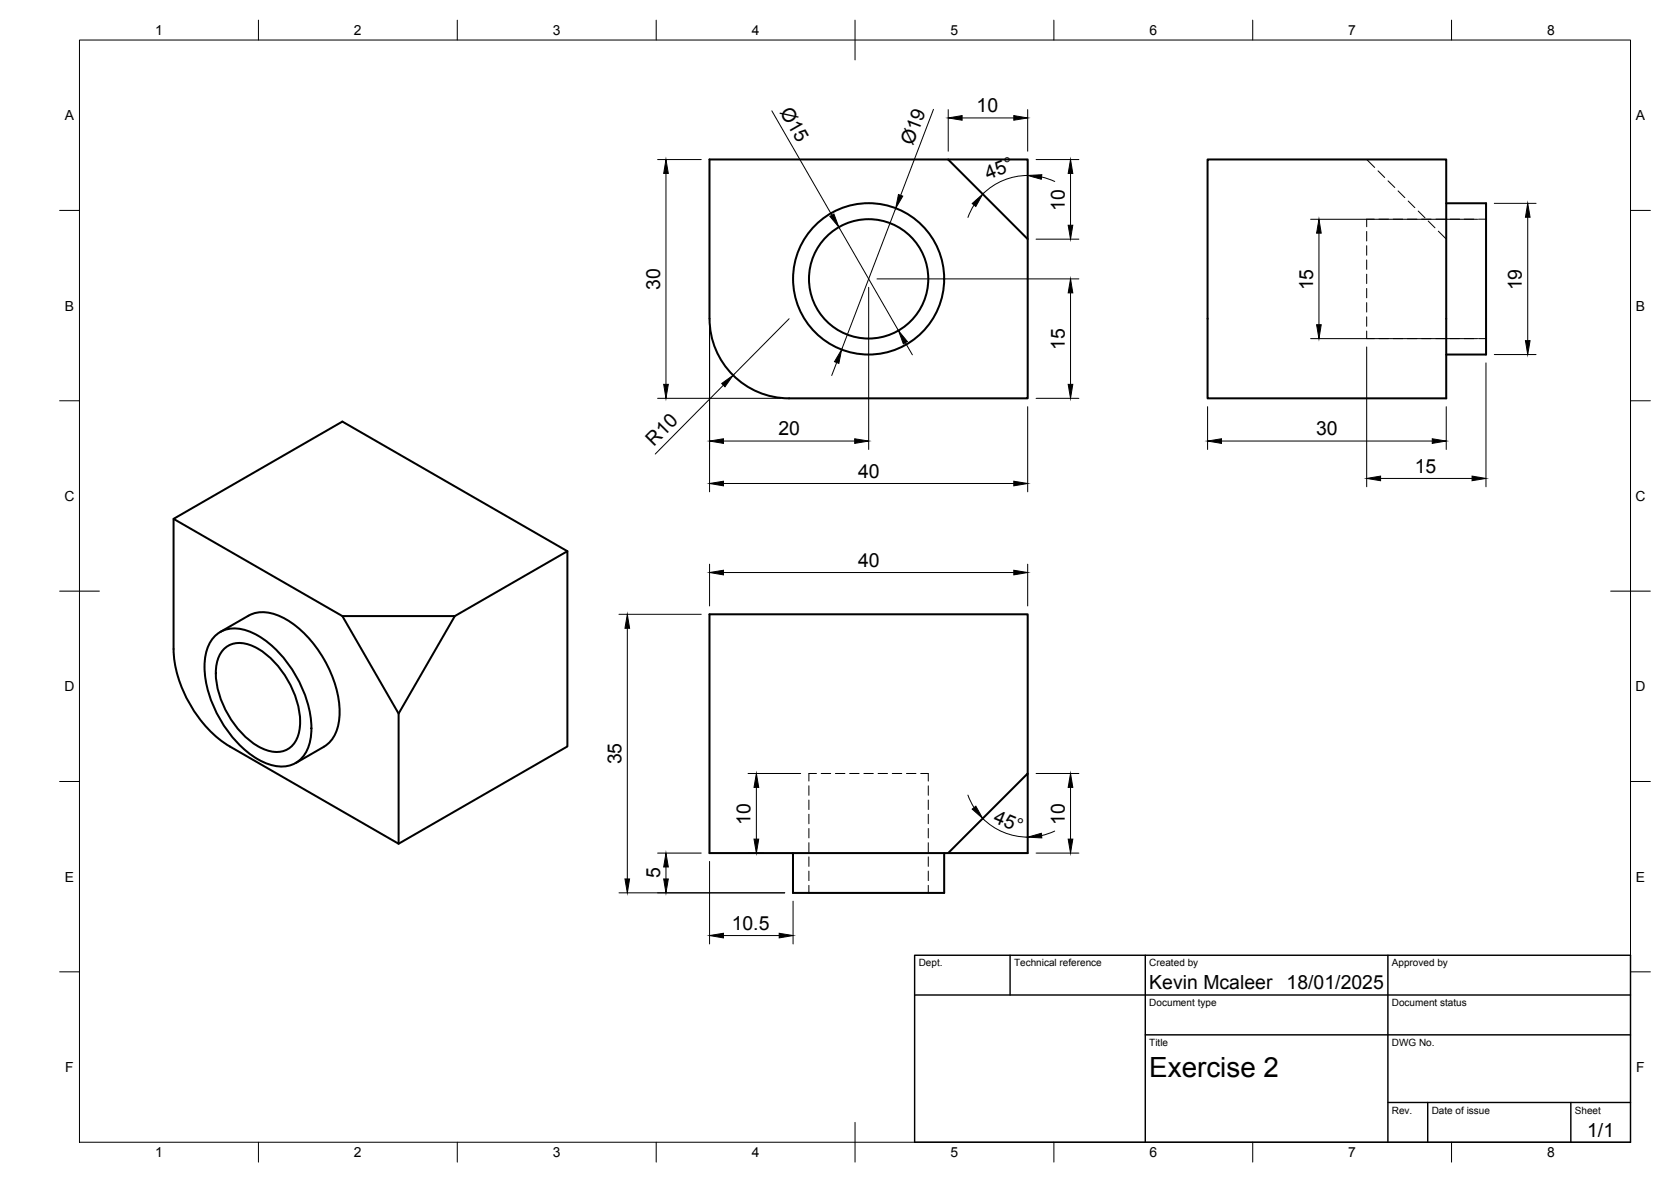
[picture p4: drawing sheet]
<svg xmlns="http://www.w3.org/2000/svg" width="420mm" height="297mm" viewBox="0 0 420 297" stroke-linecap="round" stroke-linejoin="round" font-family="sans-serif">
<!-- layer: Visible -->
<g fill="none" stroke="#000" stroke-width=".51">
<path d="M178.4 40.1h60l20 20v40h-60a20 20 0 0 1-20-20zM238.4 40.1h20v20M303.6 40.1h60v60h-60zM363.6 51.1h10.1v38h-10.1M43.6 130.4l42.5 24.4 14.1 24.5v32.7l-42.4-24.4a31.2 31.2 0 0 1-14.2-24.5M142.7 138.5l-56.6-32.6-42.5 24.5v32.7M54 159.9a8 8 0 0 1 9.4-.9 28.2 28.2 0 0 1 13.5 16.2 19.8 19.8 0 0 1 .7 12.3 7.2 7.2 0 0 1-9.9 4.6 24.8 24.8 0 0 1-12.8-12.1 24.3 24.3 0 0 1-3.2-15.6 8.9 8.9 0 0 1 2.3-4.5zM62.5 154.7l-7.1 4.1M62.5 154.7a9.5 9.5 0 0 1 9.5 1 29.6 29.6 0 0 1 13.4 23.3 9.5 9.5 0 0 1-4 8.7M86.1 154.8h28.3l-14.2 24.5M114.4 154.8l28.3-16.3v49.1l-42.5 24.4M56.6 162.8a6.3 6.3 0 0 1 7-.4 22.7 22.7 0 0 1 11.8 20.4 6.1 6.1 0 0 1-5.9 6.2 13.6 13.6 0 0 1-9-5.1 22.7 22.7 0 0 1-6.2-16.1 7.6 7.6 0 0 1 2.3-5z"/>
<path d="M81.4 187.7l-7 4.1M258.4 194.4v-40h-80v60h80v-20l-20 20M199.4 214.4v10h38v-10"/>
<circle cx="218.4" cy="70.1" r="19"/>
<circle cx="218.4" cy="70.1" r="15"/>
</g>
<!-- layer: Hidden -->
<g fill="none" stroke="#000" stroke-width=".25">
<path d="M343.6 58.2v2.4M343.6 40.1l2.1 2M345.5 55.1h-1.9v1.9M346.5 42.9l1.7 1.7M346.7 55.1h2.4M349 45.5l1.7 1.6M350.3 55.1h2.4M351.5 48l1.7 1.7M353.9 55.1h2.4M354.1 50.5l1.6 1.7M356.6 53l1.7 1.7M357.5 55.1h2.3"/>
<path d="M359.1 55.5l1.7 1.7M361 55.1h2.4M361.7 58.1l1.9 2M364.6 55.1h2.4M368.2 55.1h2.4M371.8 55.1h1.9M343.6 79.6v2.4M343.6 76v2.4M343.6 72.5v2.4M343.6 68.9v2.4M343.6 65.3v2.4M343.6 61.8v2.3"/>
<path d="M343.6 83.2v1.9h1.9M346.7 85.1h2.4M350.3 85.1h2.4M353.9 85.1h2.4M357.5 85.1h2.3M361 85.1h2.4M364.6 85.1h2.4M368.2 85.1h2.4M371.8 85.1h1.9M203.4 197.5v2.4M205.3 194.4h-1.9v1.9M206.5 194.4h2.4"/>
<path d="M210.1 194.4h2.3M213.6 194.4h2.4M217.2 194.4h2.4M220.8 194.4h2.4M224.3 194.4h2.4M227.9 194.4h2.4M231.5 194.4h1.9v1.9M233.4 197.5v2.4M203.4 201v2.4M203.4 204.6v2.4M203.4 208.2v2.4M203.4 211.8v2.4"/>
<path d="M203.4 215.3v2.4M203.4 218.9v2.4M233.4 201v2.4M233.4 204.6v2.4M233.4 208.2v2.4M233.4 211.8v2.4M233.4 215.3v2.4M233.4 218.9v2.4M203.4 222.5v1.9M233.4 222.5v1.9"/>
</g>
<!-- layer: BORDER -->
<g fill="none" stroke="#000" stroke-width=".25">
<path d="M20 10.1h390v276.9h-390zM65 5.1v5M115 5.1v5M165 5.1v5M215 5.1v10M265 5.1v5M315 5.1v5M365 5.1v5M15 52.9h5M410 52.9h5M15 100.7h5M410 100.7h5"/>
<path d="M15 148.6h10M405 148.6h10M15 196.4h5M410 196.4h5M15 244.2h5M410 244.2h5M65 287v5M115 287v5M165 287v5M215 282.1v9.9M265 287v5M315 287v5"/>
<path d="M365 287v5"/>
</g>
<!-- layer: TITLEBLOCK -->
<path d="M230 250h180M230 240.1h180v46.9h-180zM254 240.1v9.9M288 240.1v46.9M349 240.1v46.9M288 260.1h122M349 277.1h61M359 277.1v9.9M395 277.1v9.9" fill="none" stroke="#000" stroke-width=".36"/>
<!-- layer: FD_Dimensions -->
<g fill="none" stroke="#000" stroke-width=".25">
<path d="M194.1 27.9l15.1 26.2M234.7 27.5l-8.2 21.6M238.4 27.5v10.5M241.9 29.6h13M258.4 27.5v10.5M165.4 40.1h10.9M167.4 43.6v53M210.9 57.1l15 26M225.2 52.4l-13.6 35.4M244.9 51.5l-1.5 3.1M258.4 44.1a16 16 0 0 0-11.3 4.7M260.5 40.1h10.8"/>
<path d="M261.9 44.5l3.3 1.1M269.2 43.6v13M329.5 55.1h42M331.6 58.6v23M375.7 51.1h10.5M384.1 54.6v31M218.4 72.2v40.8M220.5 70.1h50.8M260.5 60.1h10.8M269.2 73.6v23M178.4 82.2v41.4M181.9 96.8l-17.1 17.3"/>
<path d="M198.4 80.1l-14.1 14.2M210.4 91.1l-1.3 3.3M227.6 86.1l1.8 3.1M329.5 85.1h42M343.6 87.2v35.1M373.6 91.2v31.1M375.7 89.1h10.5M165.4 100.1h30.9M181.9 110.8h33M258.4 102.2v21.4M260.5 100.1h10.8M303.6 102.2v10.8"/>
<path d="M307.1 110.8h53M363.6 102.2v10.8M181.9 121.5h73M347.1 120.2h23M155.6 154.4h20.7M157.7 157.9v63M178.4 141.8v10.5M181.9 143.9h73M258.4 141.8v10.5M188.1 194.4h13.2M190.2 197.9v13M243.4 199.8l1.5 3.1"/>
<path d="M260.5 194.4h10.8M269.2 197.9v13M165.4 214.4h10.9M167.4 217.9v3M178.4 216.5v20.7M188.1 214.4h3.9M247.1 205.7a16 16 0 0 0 11.3 4.7M260.5 214.4h10.8M265.2 208.8l-3.3 1.2M155.6 224.4h41.7M181.9 235.1h14M199.4 226.5v10.7"/>
</g>
<g fill="#000" stroke="#000" stroke-width=".25">
<path d="M238.4 29.6l3.5-.6v1.2zM254.9 29l3.5 .6-3.5 .6zM167.4 40.1l.6 3.5h-1.1zM208.7 54.4l1-.6 1.2 3.3zM225.9 48.9l1.1 .4-1.8 3.1zM244.5 51.1l2.6-2.3-1.7 3.1zM258.4 44.1l3.6-.2-.2 1.1zM268.6 56.6h1.1l-.5 3.5zM269.2 40.1l.5 3.5h-1.1zM331.6 55.1l.6 3.5h-1.2zM384.1 51.1l.6 3.5h-1.1zM269.2 70.1l.5 3.5h-1.1z"/>
<path d="M166.9 96.6h1.1l-.6 3.5zM181.5 96.4l2.8-2.1-2 2.9zM211.6 87.8l-.7 3.5-1.1-.4zM225.9 83.1l2.3 2.7-1.1 .6zM268.6 96.6h1.1l-.5 3.5zM331 81.6h1.2l-.6 3.5zM383.6 85.6h1.1l-.6 3.5zM178.4 110.8l3.5-.5v1.1zM214.9 110.3l3.5 .5-3.5 .6zM303.6 110.8l3.5-.5v1.1zM343.6 120.2l3.5-.6v1.2zM360.1 110.3l3.5 .5-3.5 .6z"/>
<path d="M370.1 119.6l3.5 .6-3.5 .6zM178.4 121.5l3.5-.6v1.2zM254.9 120.9l3.5 .6-3.5 .6zM157.7 154.4l.6 3.5h-1.2zM178.4 143.9l3.5-.6v1.2zM254.9 143.3l3.5 .6-3.5 .6zM190.2 194.4l.6 3.5h-1.2zM269.2 194.4l.5 3.5h-1.1zM167.4 214.4l.6 3.5h-1.1zM189.6 210.9h1.2l-.6 3.5zM244.5 203.3l.9-.7 1.7 3.1zM258.4 210.4l3.4-1 .2 1.2z"/>
<path d="M268.6 210.9h1.1l-.5 3.5zM157.1 220.9h1.2l-.6 3.5zM166.9 220.9h1.1l-.6 3.5zM178.4 235.1l3.5-.6v1.2zM195.9 234.5l3.5 .6-3.5 .6z"/>
</g>
<text font-size="7" x="289" y="270.6">Exercise 2</text>
<g font-size="4.9">
<text x="196" y="28.1" transform="rotate(60 196 28.1)">Ø15</text>
<text x="245.6" y="28.2">10</text>
<text x="229.6" y="36.7" transform="rotate(-69 229.6 36.7)">Ø19</text>
<text x="248.4" y="45.3" transform="rotate(-23 248.4 45.3)">45°</text>
<text x="267.7" y="53" transform="rotate(-90 267.7 53)">10</text>
<text x="166" y="72.8" transform="rotate(-90 166 72.8)">30</text>
<text x="330.2" y="73" transform="rotate(-90 330.2 73)">15</text>
<text x="382.7" y="73" transform="rotate(-90 382.7 73)">19</text>
<text x="267.7" y="88" transform="rotate(-90 267.7 88)">15</text>
<text x="164.4" y="112.3" transform="rotate(-45 164.4 112.3)">R10</text>
<text x="195.7" y="109.4">20</text>
<text x="330.9" y="109.4">30</text>
<text x="355.7" y="118.8">15</text>
<text x="215.8" y="120">40</text>
<text x="215.8" y="142.4">40</text>
<text x="156.3" y="192.1" transform="rotate(-90 156.3 192.1)">35</text>
<text x="188.7" y="207.2" transform="rotate(-90 188.7 207.2)">10</text>
<text x="249.6" y="206.4" transform="rotate(23 249.6 206.4)">45°</text>
<text x="267.7" y="207.2" transform="rotate(-90 267.7 207.2)">10</text>
<text x="166" y="220.7" transform="rotate(-90 166 220.7)">5</text>
<text x="184" y="233.7">10.5</text>
<text x="289" y="248.5">Kevin Mcaleer</text>
<text x="323.5" y="248.5">18/01/2025</text>
<text x="399.1" y="285.7">1/1</text>
</g>
<g font-size="3.5">
<text x="39" y="8.8">1</text>
<text x="89" y="8.8">2</text>
<text x="139" y="8.8">3</text>
<text x="189" y="8.8">4</text>
<text x="239" y="8.8">5</text>
<text x="289" y="8.8">6</text>
<text x="339" y="8.8">7</text>
<text x="389" y="8.8">8</text>
<text x="16.3" y="30.2">A</text>
<text x="411.3" y="30.2">A</text>
<text x="16.3" y="78">B</text>
<text x="411.3" y="78">B</text>
<text x="16.2" y="125.9">C</text>
<text x="411.2" y="125.9">C</text>
<text x="16.2" y="173.7">D</text>
<text x="411.2" y="173.7">D</text>
<text x="16.3" y="221.6">E</text>
<text x="411.3" y="221.6">E</text>
<text x="16.4" y="269.4">F</text>
<text x="411.4" y="269.4">F</text>
<text x="39" y="290.8">1</text>
<text x="89" y="290.8">2</text>
<text x="139" y="290.8">3</text>
<text x="189" y="290.8">4</text>
<text x="239" y="290.8">5</text>
<text x="289" y="290.8">6</text>
<text x="339" y="290.8">7</text>
<text x="389" y="290.8">8</text>
</g>
<g font-size="2.5">
<text x="231" y="242.9">Dept.</text>
<text x="255" y="242.9">Technical reference</text>
<text x="289" y="242.9">Created by</text>
<text x="350" y="242.9">Approved by</text>
<text x="289" y="252.8">Document type</text>
<text x="350" y="252.8">Document status</text>
<text x="289" y="262.9">Title</text>
<text x="350" y="262.9">DWG No.</text>
<text x="350" y="279.9">Rev.</text>
<text x="360" y="279.9">Date of issue</text>
<text x="396" y="279.9">Sheet</text>
</g>
</svg>
